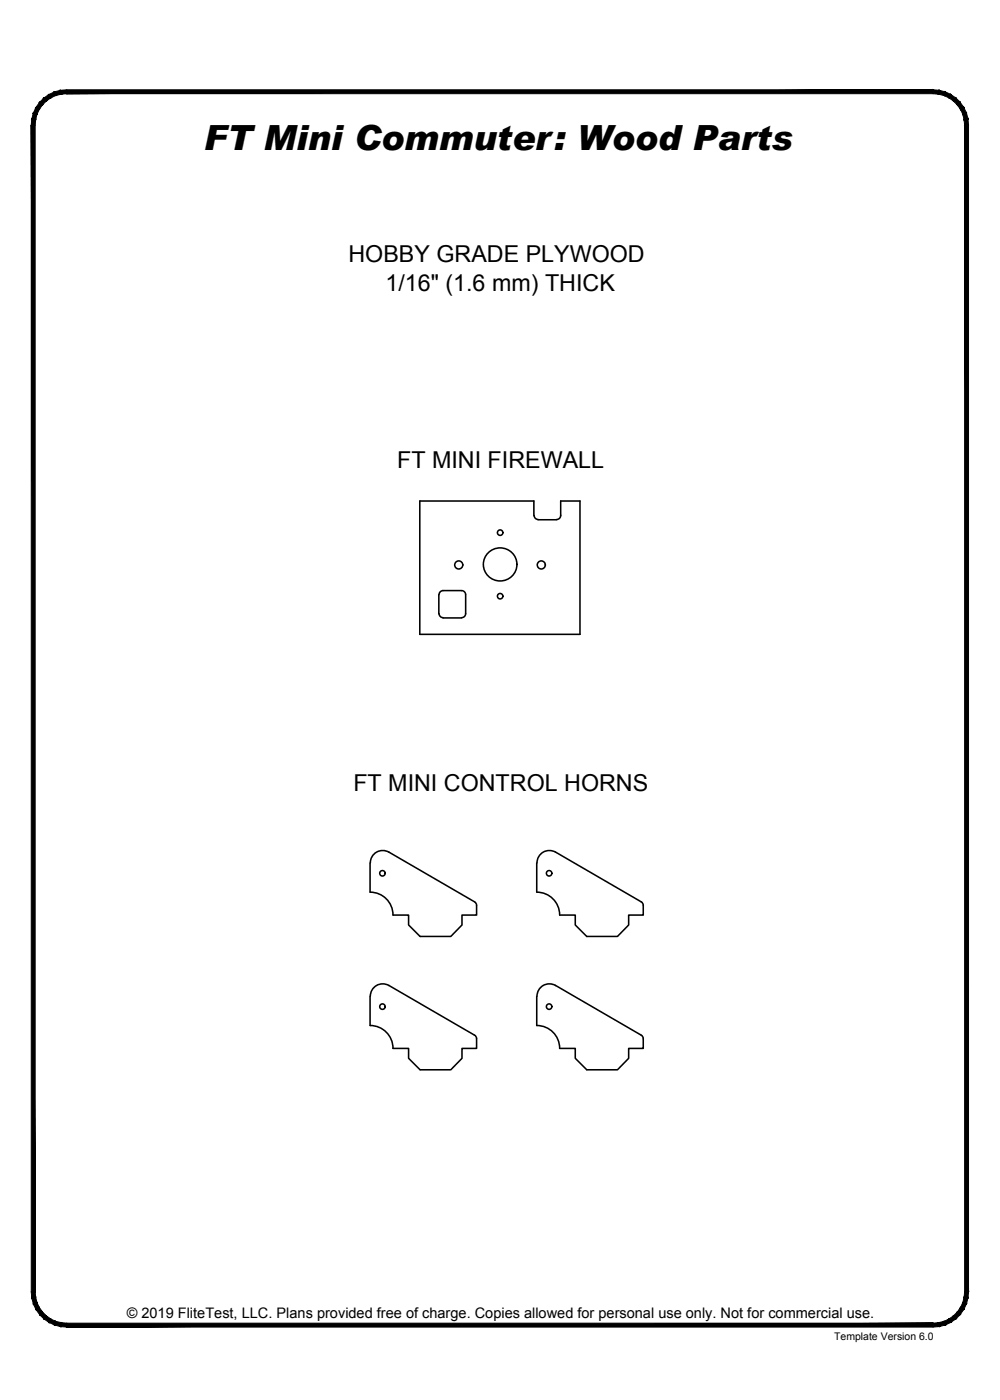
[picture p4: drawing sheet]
<svg xmlns="http://www.w3.org/2000/svg" width="190mm" height="267mm" viewBox="0 0 190 267" stroke-linecap="round" stroke-linejoin="round" font-family="sans-serif">
<!-- layer: 22 TILED -->
<g fill="#000" stroke="#000" stroke-width=".19">
<path d="M11.5 17.2l1.2-.1v.8zM11.5 17.2l.2 .7h1zM10.4 17.5l1.1-.3 .2 .7zM10.4 17.5l.2 .7 1.1-.3zM9.3 18l1.1-.5 .2 .7zM9.3 18l.4 .6 .9-.4zM8.3 18.7l1-.7 .4 .6zM8.3 18.7l.5 .5 .9-.6zM8.3 18.7l.5 .5-1.3 .3zM7.5 19.5l.6 .5 .7-.8zM7.5 19.5l.6 .5-1.3 .5zM6.8 20.5l.7 .3 .6-.8zM6.8 20.5l.7 .3-1.1 .7zM6.4 21.5l.6 .3 .5-1zM6.4 21.5l.6 .3-.9 .9zM6.1 22.7l.7 .1 .2-1zM6.1 22.7l.7 .1-.8 1.1zM6.8 22.8l-.8 1.1h.7z"/>
<path d="M12.7 17.9h165.1v-.8zM12.7 17.1h165.1l-165.1 .8z"/>
<path d="M6 23.9l.7 222.2v-222.2zM6 23.9l.7 222.2h-.7z"/>
<path d="M184.4 22.7l.1 1.2h-.7zM183.7 22.8l.1 1.1 .6-1.2zM184.1 21.5l.3 1.2-.7 .1zM183.4 21.8l.3 1 .4-1.3zM183.6 20.5l.5 1-.7 .3zM183 20.8l.4 1 .2-1.3zM182.9 19.5l.7 1-.6 .3zM182.4 20l.6 .8-.1-1.3zM182.1 18.7l.8 .8-.5 .5zM182.1 18.7l-.5 .5 .8 .8zM181.1 18l1 .7-.5 .5zM181.1 18l-.3 .6 .8 .6zM180.1 17.5l1 .5-.3 .6zM180.1 17.5l-.3 .7 1 .4zM178.9 17.2l1.2 .3-.3 .7zM178.9 17.2l-.1 .7 1 .3zM177.8 17.1l1.1 .1-.1 .7zM177.8 17.1v.8h1z"/>
<path d="M6 246.1h.7l-.6 1.2zM6.7 246.1l-.6 1.2 .7-.2zM6.1 247.3l.7-.2-.4 1.3zM6.8 247.1l-.4 1.3 .6-.3zM6.4 248.4l.6-.3-.2 1.3zM7 248.1l-.2 1.3 .7-.3zM6.8 249.4l.7-.3v1.3zM7.5 249.1v1.3l.6-.5zM7.5 250.4l.6-.5 .2 1.3zM8.1 249.9l.2 1.3 .5-.5zM8.8 250.7l.5 1.2-1-.7zM8.8 250.7l.5 1.2 .4-.6zM9.7 251.3l.7 1.1-1.1-.5zM9.7 251.3l.7 1.1 .2-.7zM10.6 251.7l.9 1-1.1-.3zM10.6 251.7l.9 1 .2-.7zM11.7 252l1 .8-1.2-.1zM11.7 252l1 .8v-.7z"/>
<path d="M12.7 252.1v.7l165.1-.7zM12.7 252.8l165.1-.7v.7z"/>
<path d="M177.8 252.1l1.1 .6-1.1 .1zM177.8 252.1l1.1 .6-.1-.7zM178.8 252l1.3 .4-1.2 .3zM178.8 252l1.3 .4-.3-.7zM179.8 251.7l1.3 .2-1 .5zM179.8 251.7l1.3 .2-.3-.6zM180.8 251.3l1.3-.1-1 .7zM180.8 251.3l1.3-.1-.5-.5zM181.6 250.7l1.3-.3-.8 .8zM181.6 250.7l1.3-.3-.5-.5zM182.4 249.9l1.2-.5-.7 1zM183 249.1l-.6 .8 1.2-.5zM183 249.1l1.1-.7-.5 1zM183.4 248.1l-.4 1 1.1-.7zM183.4 248.1l1-.8-.3 1.1zM183.7 247.1l-.3 1 1-.8zM184.5 246.1l-.1 1.2-.7-.2zM183.8 246.1l-.1 1 .8-1z"/>
<path d="M183.8 23.9v222.2h.7zM183.8 23.9h.7v222.2z"/>
</g>
<!-- layer: 01 CUT -->
<g fill="none" stroke="#000" stroke-width=".3">
<path d="M101.7 98.2v-2.8h-21.7v25.4h30.5v-25.4h-3.7v2.8a.77 .77 0 0 1-.8 .8M101.8 98.2a.77 .77 0 0 0 .7 .8M102.5 99h3.5M83.6 113.3v3.6M83.6 113.3a.77 .77 0 0 1 .8-.8h3.5a.77 .77 0 0 1 .8 .8v3.6a.77 .77 0 0 1-.8 .8M83.6 116.9a.77 .77 0 0 0 .8 .8M84.4 117.7h3.5M70.5 164.4v5.6M70.5 170a4.3 4.3 0 0 1 4.4 4.3h2.9v1.9l2.2 2.2h5.9l2.1-2.2v-1.9h2.8v-1.8M74.1 162.3l16.3 9.5 .4 .7M74.1 162.3a2.36 2.36 0 0 0-3.6 2.1M102.2 164.4l.1 5.6a4.3 4.3 0 0 1 4.3 4.3h3v1.9l2.2 2.2h5.8l2.2-2.2v-1.9h2.7v-1.8"/>
<path d="M105.8 162.3l16.4 9.5 .3 .7M105.8 162.3a2.36 2.36 0 0 0-3.5 2.1M70.5 189.8v5.6M70.5 195.4a4.3 4.3 0 0 1 4.4 4.3M74.1 187.7l16.3 9.5 .3 .4 .1 .3v1.8h-2.8v1.9l-2.1 2.2h-5.9l-2.2-2.2v-1.9h-2.9M74.1 187.7a2.36 2.36 0 0 0-3.6 2.1M102.2 189.8l.1 5.6a4.3 4.3 0 0 1 4.3 4.3M102.3 189.8a2.37 2.37 0 0 1 3.5-2.1l16.4 9.5 .3 .4v.3v1.8h-2.7v1.9l-2.2 2.2h-5.8l-2.2-2.2v-1.9h-3"/>
<circle cx="87.4" cy="107.6" r=".77"/>
<circle cx="95.3" cy="113.6" r=".52"/>
<circle cx="95.3" cy="101.5" r=".52"/>
<circle cx="95.3" cy="107.5" r="3.2"/>
<circle cx="103.1" cy="107.6" r=".77"/>
<circle cx="72.9" cy="166.4" r=".52"/>
<circle cx="104.6" cy="166.4" r=".52"/>
<circle cx="72.9" cy="191.8" r=".52"/>
<circle cx="104.6" cy="191.8" r=".52"/>
</g>
<text font-size="6.6" x="38.8" y="28.7">FT Mini Commuter: Wood Parts</text>
<g font-size="4.4">
<text x="66.4" y="50">HOBBY GRADE PLYWOOD</text>
<text x="73.4" y="55.4">1/16&quot; (1.6 mm) THICK</text>
<text x="75.6" y="89.2">FT MINI FIREWALL</text>
<text x="67.3" y="150.8">FT MINI CONTROL HORNS</text>
</g>
<text font-size="2.8" x="24.2" y="251.1">© 2019 FliteTest, LLC. Plans provided free of charge. Copies allowed for personal use only. Not for commercial use.</text>
<text font-size="2" x="158.9" y="255.3">Template Version 6.0</text>
</svg>
